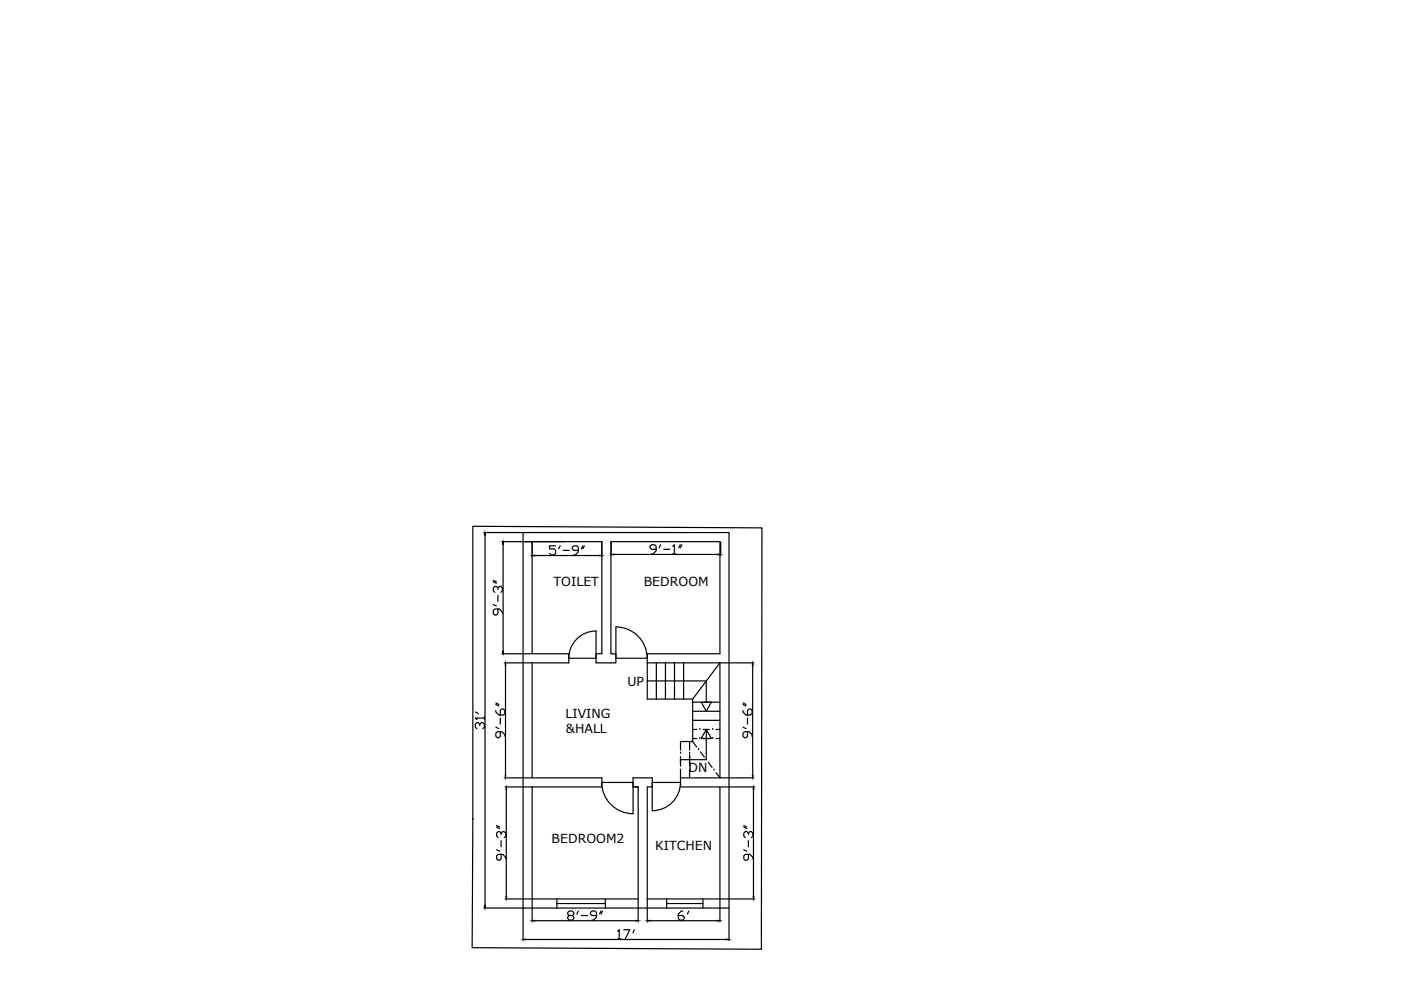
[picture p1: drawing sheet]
<svg xmlns="http://www.w3.org/2000/svg" width="297mm" height="210mm" viewBox="0 0 297 210" stroke-linecap="round" stroke-linejoin="round" font-family="sans-serif">
<!-- layer: 0 -->
<g fill="none" stroke="#000" stroke-width=".25">
<path d="M100.3 111.6l61.3 .3-.2 89.4-61.3-.4zM102.6 112.9h8.2M102.8 113.5v78.5M106.4 114.8h21.2v23.8h-1.2v1.9h4.2v-1.9h-1.1v-23.8h23.1v23.8h-15.4v9.6h9.7M106.7 115.4v22.7M110.9 112.9h43.7v79.6h-43.7zM112.8 114.8v23.8h7.8v1.9h-7.8v24.4h14.8v1.9h-14.8v23.8h22.5v-23.8M112.8 115v3.1M113.4 117.8h13.6M117.8 115.7h-1.3v.7h1l.3 .3v.6l-.3 .4h-.7l-.3-.4M118.8 115.7l-.4 .7M119.4 116.7h1.3"/>
<path d="M122.6 116.7h-.9l-.4-.3v-.4l.4-.3h.6l.3 .3v1l-.6 .7h-.3M123.6 115.7l-.3 .7M123.9 115.7l-.3 .7M129.6 114.9v2.9M130.1 117.6h22.2M139.1 116.5h-1l-.3-.3v-.4l.3-.3h.7l.3 .3v1l-.6 .6h-.4M140.1 115.5l-.4 .7M140.7 116.5h1.3M142.6 115.8l.4-.3v1.9M142.6 117.4h.7M144.2 115.5l-.3 .7M144.6 115.5l-.4 .7"/>
<path d="M152.8 114.9v2.9M104.6 128.2l.6 .3M104.6 123.4l.6 .3M104.6 123l.6 .4M105.6 129.1v1l-.4 .3h-.3l-.3-.3v-.7l.3-.3h1l.6 .7v.3M105.6 125v-.4l-.4-.3h-.3l-.3 .3v.7l.3 .3M105.6 124.6l.3-.3h.3l.3 .3v.7l-.3 .3M105.6 126.3v1.2M106.4 138.6h6.3M122.3 135.5a5.8 5.8 0 0 1 4.1-1.7v5.8h-5.8a5.7 5.7 0 0 1 1.7-4.1zM130.6 132.9a6.7 6.7 0 0 1 6.6 6.7h-6.6v-6.7M100.8 151l.6 .3"/>
<path d="M101.7 153.9v-.4l-.3-.3h-.3l-.3 .3v.7l.3 .3M101.7 153.5l.4-.3h.3l.3 .3v.7l-.3 .3M102.7 152.2h-1.9l.3 .4M102.7 151.9v.7M105.1 150.6v.4l.7 .6h.9l.3-.3v-.7l-.3-.3h-.3l-.3 .3v1M105.1 154.2l.7 .3M105.1 149.4l.7 .3M105.1 149l.7 .4M106.1 155.1v1l-.3 .3h-.4l-.3-.3v-.6l.3-.4h1l.6 .7v.3M106.1 152.2v1.3M106.9 140.5h5.8M107.2 141.1v23.3"/>
<path d="M137.2 144.4h12.5v4.5h1.1l-1.1 1.9-1-1.9h1M137.2 140.5h15.4M139.2 140.5v7.7M141.1 140.5v7.7M143 140.5v7.7M144.3 159.7h.1M144.9 140.5v7.7M146.2 159.7h.1M146.2 160v2.2M146.2 157.2v1.8M146.9 152.7h5.7M146.9 154.7h.8"/>
<path d="M146.9 156.6h.8M146.9 150.8h5.7M146.9 148.9h5.7M146.9 157.2l.8 1.2M148.1 158.9h.1M148.4 154.7h.1M148.4 156.6h.1M148.5 159.4l.8 1.1M149.1 154.7h1.3M149.1 156.6h1.3M149.7 154.7v6.4h-5.4M149.7 154.7l1.1 1.9h-2.1z"/>
<path d="M151.1 154.7h.1M151.1 156.6h.1M151.8 154.7h.8M151.8 156.6h.8M152.6 140.5l-5.7 7.7v9h-2.6v1.8M152.6 140.5v24.4M152.8 140.5h7.1M157.5 150.6v.4l.7 .6h.9l.4-.3v-.7l-.4-.3h-.3l-.3 .3v1M157.5 154.2l.7 .3M157.5 149.4l.7 .3M157.5 149l.7 .4M158.5 155.1v1l-.3 .3h-.4l-.3-.3v-.6l.3-.4h1l.7 .7v.3"/>
<path d="M158.5 152.2v1.3M159.6 141.1v23.3M105.3 175.4l.6 .3M105.3 175l.6 .4M106.2 177v-.4l-.3-.3h-.3l-.3 .3v.7l.3 .3M106.2 176.6l.4-.3h.3l.3 .3v.7l-.3 .3M106.2 178.2v1.3M106.9 164.9h5.8M107.1 166.8h5.6M107.3 167.4v22.7M127.6 165.9h6.6v6.6a6.6 6.6 0 0 1-6.6-6.6zM134.2 166.8h1.1"/>
<path d="M138.3 165.9h6a6 6 0 0 1-6 6zM144.3 163.1v3.7h8.3v23.8h-15.4v-23.8h1.1v-1.9h-4.1v1.9h1.1M144.3 162.4h.1M144.3 164.9h8.3M144.3 160.4v1.8M146.2 162.4h.1M146.2 160.4v1.3M146.2 163.1v1.8M149.7 161.1h.1M150.2 161.6l.8 1.1M151.4 163.3h.1M151.8 163.8l.8 1.1"/>
<path d="M152.8 164.9h7.1M152.8 166.8h7.2M157.7 175.4l.6 .3M157.7 175l.6 .4M158.7 177v-.4l-.4-.3h-.3l-.3 .3v.7l.3 .3M158.7 176.6l.3-.3h.3l.3 .3v.7l-.3 .3M158.7 178.2v1.3M159.8 167.4v22.7M102.6 192.5h8.2M105.3 180.2l.6 .3M106.2 181.1v1l-.3 .3h-.3l-.3-.3v-.6l.3-.4h1l.6 .7v.3M107.1 190.6h5.6"/>
<path d="M110.9 192.7v6.7M111.4 199.2h42.6M112.8 190.7v4.8M113.4 195.2h21.4M118.1 190.6v1.9M118.1 191.6h10.2M120.7 194.1l-.3-.3v-.3l.3-.3h.6l.4 .3v.3l-.4 .3h-.6l-.3 .3v.3l.3 .4h.6l.4-.4v-.3l-.4-.3M122.6 193.2l-.3 .6M123.3 194.1h1.3M126.5 194.1h-1l-.3-.3v-.3l.3-.3h.6l.4 .3v.9l-.7 .7h-.3M127.4 193.2l-.3 .6M127.7 193.2l-.3 .6"/>
<path d="M128.3 190.6v1.9M131 197.5l.3-.4v1.9M131 199h.6M132.3 197.1h1.2l-.9 1.9M134.5 197.1l-.3 .7M135.3 190.7v4.8M137.2 190.7v4.8M137.8 195.2h14.3M141.3 191.6h7.7M141.3 190.6v1.9M144.8 193.2h-.4l-.6 .6v.9l.3 .4h.7l.3-.4v-.3l-.3-.3h-1M146.1 193.2l-.4 .6"/>
<path d="M149 190.6v1.9M152.6 190.7v4.8M152.8 190.6h7.2M154.6 192.7v6.7M157.7 180.2l.6 .3M158.7 181.1v1l-.4 .3h-.3l-.3-.3v-.6l.3-.4h1l.6 .7v.3"/>
</g>
<g fill="#000" stroke="#000" stroke-width=".21">
<path d="M102.8 112.9l.1 .6h-.1zM106.7 114.8l.1 .6h-.2zM112.8 117.8l.6-.1v.2zM127 117.7l.6 .1-.6 .1zM129.6 117.6l.5-.1v.2zM152.3 117.5l.5 .1-.5 .1zM106.6 138.1h.2l-.1 .5zM107.2 140.5l.1 .6h-.2zM159.6 140.5l.1 .6h-.2zM107.1 164.4h.2l-.1 .5zM107.3 166.8l.1 .6h-.1zM159.5 164.4h.2l-.1 .5z"/>
<path d="M159.8 166.8l.1 .6h-.2zM102.8 192h.1l-.1 .5zM107.3 190.1h.1l-.1 .5zM110.9 199.2l.5-.1v.2zM112.8 195.2l.6-.1v.2zM134.8 195.1l.5 .1-.5 .1zM137.2 195.2l.6-.1v.2zM152.1 195.1l.5 .1-.5 .1zM154 199.1l.6 .1-.6 .1zM159.7 190.1h.2l-.1 .5z"/>
</g>
<g font-size="2.6">
<text x="117.4" y="124.3">TOILET</text>
<text x="136.5" y="124.3">BEDROOM</text>
<text x="133" y="145.4">UP</text>
<text x="119.9" y="152.1">LIVING</text>
<text x="120" y="155.4">&amp;HALL</text>
<text x="146" y="163.6">DN</text>
<text x="117" y="178.7">BEDROOM2</text>
<text x="138.9" y="180.3">KITCHEN</text>
</g>
</svg>
